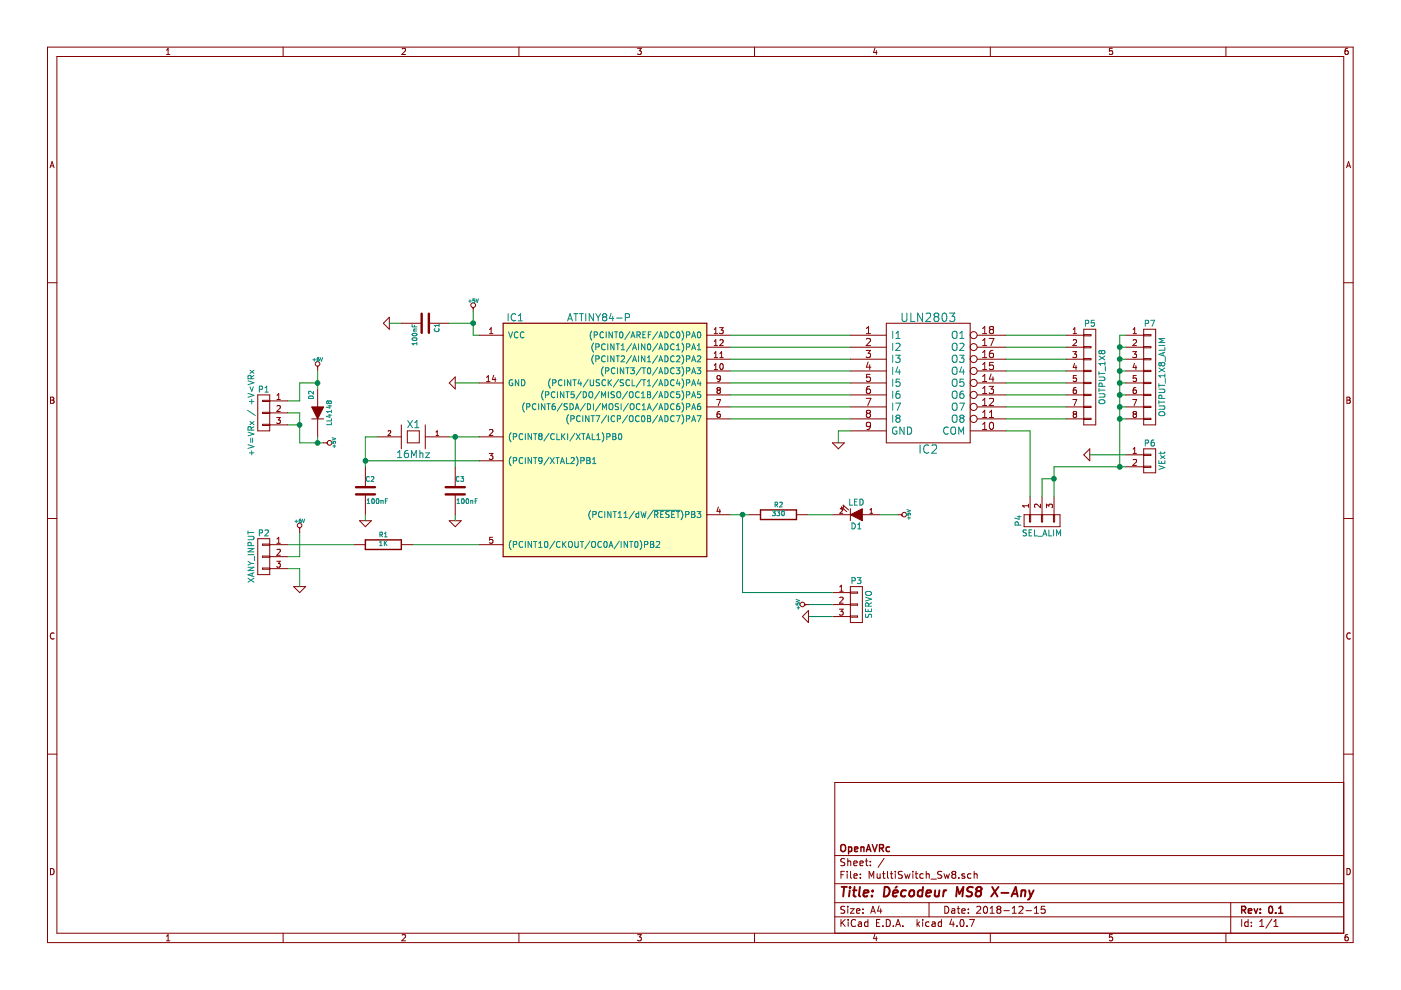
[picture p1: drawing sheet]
EESchema Schematic File Version 2
LIBS:MutltiSwitch_Sw8-rescue
LIBS:power
LIBS:device
LIBS:transistors
LIBS:conn
LIBS:linear
LIBS:regul
LIBS:74xx
LIBS:cmos4000
LIBS:adc-dac
LIBS:memory
LIBS:xilinx
LIBS:special
LIBS:microcontrollers
LIBS:dsp
LIBS:microchip
LIBS:analog_switches
LIBS:motorola
LIBS:texas
LIBS:intel
LIBS:audio
LIBS:interface
LIBS:digital-audio
LIBS:philips
LIBS:display
LIBS:cypress
LIBS:siliconi
LIBS:opto
LIBS:atmel
LIBS:contrib
LIBS:valves
LIBS:MutltiSwitch_Sw8-cache
EELAYER 25 0
EELAYER END
$Descr A4 11693 8268
encoding utf-8
Sheet 1 1
Title "Décodeur MS8 X-Any"
Date "2018-12-15"
Rev "0.1"
Comp "OpenAVRc"
Comment1 ""
Comment2 ""
Comment3 ""
Comment4 ""
$EndDescr
$Comp
L ULN2803 IC2
U 1 1
P 7750 3200
F 0 "IC2" H 7750 2650 70  0000 C CNN
F 1 "ULN2803" H 7750 3750 70  0000 C CNN
F 2 "DIP-18_W7.62mm_LongPads" H 7750 3200 60  0001 C CNN
F 3 "" H 7750 3200 60  0001 C CNN
	1    7750 3200
	1    0    0    -1  
$EndComp
$Comp
L GND #PWR12
U 1 1
P 7000 3700
F 0 "#PWR12" H 7000 3700 30  0001 C CNN
F 1 "GND" H 7000 3630 30  0001 C CNN
F 2 "" H 7000 3700 60  0001 C CNN
F 3 "" H 7000 3700 60  0001 C CNN
	1    7000 3700
	1    0    0    -1  
$EndComp
$Comp
L +5V #PWR9
U 1 1
P 3950 2600
F 0 "#PWR9" H 3950 2690 20  0001 C CNN
F 1 "+5V" H 3950 2690 30  0000 C CNN
F 2 "" H 3950 2600 60  0001 C CNN
F 3 "" H 3950 2600 60  0001 C CNN
	1    3950 2600
	1    0    0    -1  
$EndComp
$Comp
L GND #PWR7
U 1 1
P 3800 3200
F 0 "#PWR7" H 3800 3200 30  0001 C CNN
F 1 "GND" H 3800 3130 30  0001 C CNN
F 2 "" H 3800 3200 60  0001 C CNN
F 3 "" H 3800 3200 60  0001 C CNN
	1    3800 3200
	0    1    1    0   
$EndComp
$Comp
L QUARTZCMS4-RESCUE-MutltiSwitch_Sw8 X1
U 1 1
P 3450 3650
F 0 "X1" H 3450 3550 60  0000 C CNN
F 1 "16Mhz" H 3450 3800 60  0000 C CNN
F 2 "HC-39" H 3450 3650 60  0001 C CNN
F 3 "" H 3450 3650 60  0000 C CNN
	1    3450 3650
	-1   0    0    1   
$EndComp
$Comp
L C C3
U 1 1
P 3800 4100
F 0 "C3" H 3800 4200 40  0000 L CNN
F 1 "100nF" H 3806 4015 40  0000 L CNN
F 2 "C_1206" H 3838 3950 30  0001 C CNN
F 3 "" H 3800 4100 60  0000 C CNN
	1    3800 4100
	1    0    0    -1  
$EndComp
$Comp
L C C2
U 1 1
P 3050 4100
F 0 "C2" H 3050 4200 40  0000 L CNN
F 1 "100nF" H 3056 4015 40  0000 L CNN
F 2 "C_1206" H 3088 3950 30  0001 C CNN
F 3 "" H 3050 4100 60  0000 C CNN
	1    3050 4100
	1    0    0    -1  
$EndComp
$Comp
L GND #PWR5
U 1 1
P 3050 4350
F 0 "#PWR5" H 3050 4350 30  0001 C CNN
F 1 "GND" H 3050 4280 30  0001 C CNN
F 2 "" H 3050 4350 60  0001 C CNN
F 3 "" H 3050 4350 60  0001 C CNN
	1    3050 4350
	1    0    0    -1  
$EndComp
$Comp
L GND #PWR8
U 1 1
P 3800 4350
F 0 "#PWR8" H 3800 4350 30  0001 C CNN
F 1 "GND" H 3800 4280 30  0001 C CNN
F 2 "" H 3800 4350 60  0001 C CNN
F 3 "" H 3800 4350 60  0001 C CNN
	1    3800 4350
	1    0    0    -1  
$EndComp
$Comp
L C C1
U 1 1
P 3550 2700
F 0 "C1" H 3550 2800 40  0000 L CNN
F 1 "100nF" H 3556 2615 40  0000 L CNN
F 2 "C_1206" H 3588 2550 30  0001 C CNN
F 3 "" H 3550 2700 60  0000 C CNN
	1    3550 2700
	0    1    1    0   
$EndComp
$Comp
L CONN_01X03 P2
U 1 1
P 2200 4650
F 0 "P2" H 2200 4850 50  0000 C CNN
F 1 "XANY_INPUT" V 2300 4650 50  0000 C CNN
F 2 "Pin_Header_Straight_1x03_Pitch2.54mm" H 2200 4650 50  0001 C CNN
F 3 "" H 2200 4650 50  0000 C CNN
	1    2200 4650
	-1   0    0    -1  
$EndComp
$Comp
L GND #PWR2
U 1 1
P 2500 4900
F 0 "#PWR2" H 2500 4900 30  0001 C CNN
F 1 "GND" H 2500 4830 30  0001 C CNN
F 2 "" H 2500 4900 60  0001 C CNN
F 3 "" H 2500 4900 60  0001 C CNN
	1    2500 4900
	1    0    0    -1  
$EndComp
$Comp
L R R2
U 1 1
P 6500 4300
F 0 "R2" V 6580 4300 40  0000 C CNN
F 1 "330" V 6507 4301 40  0000 C CNN
F 2 "R_1206" V 6430 4300 30  0001 C CNN
F 3 "" H 6500 4300 30  0000 C CNN
	1    6500 4300
	0    -1   -1   0   
$EndComp
$Comp
L LED D1
U 1 1
P 7150 4300
F 0 "D1" H 7150 4400 50  0000 C CNN
F 1 "LED" H 7150 4200 50  0000 C CNN
F 2 "LED_1206" H 7150 4300 60  0001 C CNN
F 3 "" H 7150 4300 60  0000 C CNN
	1    7150 4300
	-1   0    0    1   
$EndComp
$Comp
L GND #PWR6
U 1 1
P 3250 2700
F 0 "#PWR6" H 3250 2700 30  0001 C CNN
F 1 "GND" H 3250 2630 30  0001 C CNN
F 2 "" H 3250 2700 60  0001 C CNN
F 3 "" H 3250 2700 60  0001 C CNN
	1    3250 2700
	0    1    1    0   
$EndComp
$Comp
L ATTINY84-P-RESCUE-MutltiSwitch_Sw8 IC1
U 1 1
P 5050 3400
F 0 "IC1" H 4300 4150 60  0000 C CNN
F 1 "ATTINY84-P" H 5000 4150 60  0000 C CNN
F 2 "DIP-14_W7.62mm_LongPads" H 4350 2650 60  0001 C CNN
F 3 "" H 5050 3400 60  0001 C CNN
	1    5050 3400
	1    0    0    -1  
$EndComp
$Comp
L CONN_01X08 P5
U 1 1
P 9100 3250
F 0 "P5" H 9100 3800 50  0000 C CNN
F 1 "OUTPUT_1X8" V 9200 3350 50  0000 C CNN
F 2 "Pin_Header_Straight_1x09_Pitch2.54mm" H 9100 3250 50  0001 C CNN
F 3 "" H 9100 3250 50  0000 C CNN
	1    9100 3250
	1    0    0    -1  
$EndComp
$Comp
L CONN_01X03 P4
U 1 1
P 8700 4350
F 0 "P4" H 8700 4550 50  0000 C CNN
F 1 "SEL_ALIM" V 8800 4350 50  0000 C CNN
F 2 "Pin_Header_Straight_1x03_Pitch2.54mm" H 8700 4350 50  0001 C CNN
F 3 "" H 8700 4350 50  0000 C CNN
	1    8700 4350
	0    -1   1    0   
$EndComp
$Comp
L +5V #PWR13
U 1 1
P 7500 4300
F 0 "#PWR13" H 7500 4390 20  0001 C CNN
F 1 "+5V" H 7500 4390 30  0000 C CNN
F 2 "" H 7500 4300 60  0001 C CNN
F 3 "" H 7500 4300 60  0001 C CNN
	1    7500 4300
	0    1    1    0   
$EndComp
$Comp
L CONN_01X03 P3
U 1 1
P 7150 5050
F 0 "P3" H 7150 5250 50  0000 C CNN
F 1 "SERVO" V 7250 5050 50  0000 C CNN
F 2 "Pin_Header_Straight_1x03_Pitch2.54mm" H 7150 5050 50  0001 C CNN
F 3 "" H 7150 5050 50  0000 C CNN
	1    7150 5050
	1    0    0    -1  
$EndComp
$Comp
L CONN_01X03 P1
U 1 1
P 2200 3450
F 0 "P1" H 2200 3650 50  0000 C CNN
F 1 "+V=VRx / +V<VRx" V 2300 3450 50  0000 C CNN
F 2 "Pin_Header_Straight_1x03_Pitch2.54mm" H 2200 3450 50  0001 C CNN
F 3 "" H 2200 3450 50  0000 C CNN
	1    2200 3450
	-1   0    0    -1  
$EndComp
$Comp
L R R1
U 1 1
P 3200 4550
F 0 "R1" V 3280 4550 40  0000 C CNN
F 1 "1K" V 3207 4551 40  0000 C CNN
F 2 "R_1206" V 3130 4550 30  0001 C CNN
F 3 "" H 3200 4550 30  0000 C CNN
	1    3200 4550
	0    -1   -1   0   
$EndComp
Wire Wire Line
	7100 3600 7000 3600
Wire Wire Line
	7000 3600 7000 3700
Wire Wire Line
	8400 2800 8900 2800
Wire Wire Line
	8900 2900 8400 2900
Wire Wire Line
	8400 3000 8900 3000
Wire Wire Line
	8900 3100 8400 3100
Wire Wire Line
	8400 3200 8900 3200
Wire Wire Line
	8900 3300 8400 3300
Wire Wire Line
	8400 3400 8900 3400
Wire Wire Line
	8900 3500 8400 3500
Wire Wire Line
	3750 3650 4000 3650
Wire Wire Line
	4000 3850 3050 3850
Wire Wire Line
	3050 3650 3050 3900
Wire Wire Line
	3050 3650 3150 3650
Wire Wire Line
	3800 3900 3800 3650
Connection ~ 3800 3650
Connection ~ 3050 3850
Wire Wire Line
	3050 4300 3050 4350
Wire Wire Line
	3800 4300 3800 4350
Wire Wire Line
	3350 2700 3250 2700
Wire Wire Line
	3950 2800 4000 2800
Wire Wire Line
	3950 2600 3950 2800
Wire Wire Line
	7100 2800 6100 2800
Wire Wire Line
	6100 2900 7100 2900
Wire Wire Line
	7100 3000 6100 3000
Wire Wire Line
	6100 3100 7100 3100
Wire Wire Line
	7100 3200 6100 3200
Wire Wire Line
	6100 3300 7100 3300
Wire Wire Line
	6100 3400 7100 3400
Wire Wire Line
	6100 3500 7100 3500
Wire Wire Line
	2500 4900 2500 4750
Wire Wire Line
	2500 4750 2400 4750
Wire Wire Line
	3950 2700 3750 2700
Connection ~ 3950 2700
Wire Wire Line
	4000 3200 3800 3200
Wire Wire Line
	6950 4300 6750 4300
Wire Wire Line
	6100 4300 6250 4300
Wire Wire Line
	2400 4650 2500 4650
Wire Wire Line
	2500 4650 2500 4450
Wire Wire Line
	8400 3600 8600 3600
Wire Wire Line
	8600 3600 8600 4150
Wire Wire Line
	7500 4300 7350 4300
Wire Wire Line
	4000 4550 3450 4550
Wire Wire Line
	2950 4550 2400 4550
Wire Wire Line
	8700 4150 8700 4000
Wire Wire Line
	8700 4000 8800 4000
Wire Wire Line
	6950 4950 6200 4950
Wire Wire Line
	6200 4950 6200 4300
Connection ~ 6200 4300
Wire Wire Line
	6950 5050 6750 5050
Wire Wire Line
	6950 5150 6750 5150
$Comp
L +5V #PWR10
U 1 1
P 6750 5050
F 0 "#PWR10" H 6750 5140 20  0001 C CNN
F 1 "+5V" H 6750 5140 30  0000 C CNN
F 2 "" H 6750 5050 60  0001 C CNN
F 3 "" H 6750 5050 60  0001 C CNN
	1    6750 5050
	0    -1   -1   0   
$EndComp
$Comp
L GND #PWR11
U 1 1
P 6750 5150
F 0 "#PWR11" H 6750 5150 30  0001 C CNN
F 1 "GND" H 6750 5080 30  0001 C CNN
F 2 "" H 6750 5150 60  0001 C CNN
F 3 "" H 6750 5150 60  0001 C CNN
	1    6750 5150
	0    1    1    0   
$EndComp
$Comp
L CONN_01X02 P6
U 1 1
P 9600 3850
F 0 "P6" H 9600 4000 50  0000 C CNN
F 1 "VExt" V 9700 3850 50  0000 C CNN
F 2 "Faston_V-5_08" H 9600 3850 50  0001 C CNN
F 3 "" H 9600 3850 50  0000 C CNN
	1    9600 3850
	1    0    0    -1  
$EndComp
Wire Wire Line
	9400 3900 8800 3900
Connection ~ 8800 4000
$Comp
L DIODE D2
U 1 1
P 2650 3450
F 0 "D2" H 2500 3400 40  0000 C CNN
F 1 "LL4148" H 2650 3550 40  0000 C CNN
F 2 "D_SOD-123" H 2650 3450 60  0001 C CNN
F 3 "" H 2650 3450 60  0000 C CNN
	1    2650 3450
	0    1    1    0   
$EndComp
Wire Wire Line
	2400 3550 2500 3550
Wire Wire Line
	2500 3450 2500 3700
Wire Wire Line
	2500 3700 2700 3700
Wire Wire Line
	2650 3700 2650 3650
$Comp
L +5V #PWR4
U 1 1
P 2700 3700
F 0 "#PWR4" H 2700 3790 20  0001 C CNN
F 1 "+5V" H 2700 3790 30  0000 C CNN
F 2 "" H 2700 3700 60  0001 C CNN
F 3 "" H 2700 3700 60  0001 C CNN
	1    2700 3700
	0    1    1    0   
$EndComp
Connection ~ 2650 3700
$Comp
L +6V #PWR3
U 1 1
P 2650 3100
F 0 "#PWR3" H 2650 3230 20  0001 C CNN
F 1 "+6V" H 2650 3200 30  0000 C CNN
F 2 "" H 2650 3100 60  0001 C CNN
F 3 "" H 2650 3100 60  0001 C CNN
	1    2650 3100
	1    0    0    -1  
$EndComp
Wire Wire Line
	2650 3100 2650 3250
Wire Wire Line
	2400 3350 2500 3350
Wire Wire Line
	2500 3350 2500 3200
Wire Wire Line
	2500 3200 2650 3200
Connection ~ 2650 3200
Wire Wire Line
	2400 3450 2500 3450
Connection ~ 2500 3550
$Comp
L +6V #PWR1
U 1 1
P 2500 4450
F 0 "#PWR1" H 2500 4580 20  0001 C CNN
F 1 "+6V" H 2500 4550 30  0000 C CNN
F 2 "" H 2500 4450 60  0001 C CNN
F 3 "" H 2500 4450 60  0001 C CNN
	1    2500 4450
	1    0    0    -1  
$EndComp
Wire Wire Line
	8800 3900 8800 4150
Wire Wire Line
	9400 3800 9100 3800
$Comp
L GND #PWR14
U 1 1
P 9100 3800
F 0 "#PWR14" H 9100 3800 30  0001 C CNN
F 1 "GND" H 9100 3730 30  0001 C CNN
F 2 "" H 9100 3800 60  0001 C CNN
F 3 "" H 9100 3800 60  0001 C CNN
	1    9100 3800
	0    1    1    0   
$EndComp
$Comp
L CONN_01X08 P7
U 1 1
P 9600 3250
F 0 "P7" H 9600 3800 50  0000 C CNN
F 1 "OUTPUT_1X8_ALIM" V 9700 3350 50  0000 C CNN
F 2 "Pin_Header_Straight_1x09_Pitch2.54mm" H 9600 3250 50  0001 C CNN
F 3 "" H 9600 3250 50  0000 C CNN
	1    9600 3250
	1    0    0    -1  
$EndComp
Wire Wire Line
	9400 2800 9350 2800
Wire Wire Line
	9350 2800 9350 3900
Connection ~ 9350 3900
Wire Wire Line
	9400 3500 9350 3500
Connection ~ 9350 3500
Wire Wire Line
	9400 3400 9350 3400
Connection ~ 9350 3400
Wire Wire Line
	9400 3300 9350 3300
Connection ~ 9350 3300
Wire Wire Line
	9400 3200 9350 3200
Connection ~ 9350 3200
Wire Wire Line
	9400 3100 9350 3100
Connection ~ 9350 3100
Wire Wire Line
	9400 3000 9350 3000
Connection ~ 9350 3000
Wire Wire Line
	9400 2900 9350 2900
Connection ~ 9350 2900
$EndSCHEMATC
